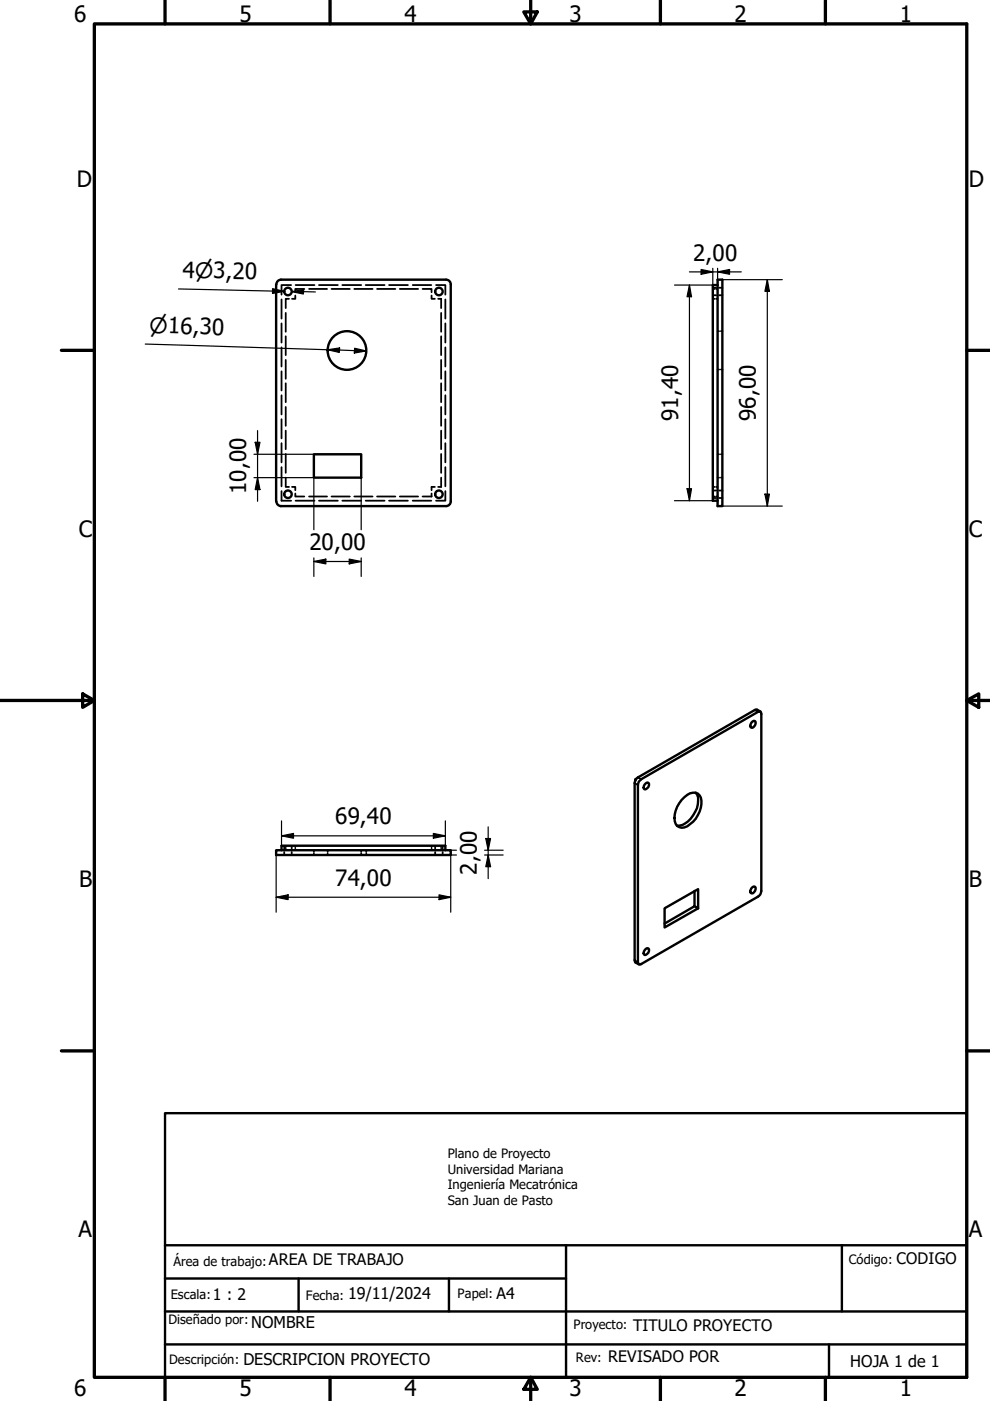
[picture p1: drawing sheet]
<svg xmlns="http://www.w3.org/2000/svg" width="210mm" height="297mm" viewBox="0 0 210 297" stroke-linecap="round" stroke-linejoin="round" font-family="sans-serif">
<!-- layer: Oculto (ISO) -->
<g fill="none" stroke="#000" stroke-width=".38">
<path d="M59.7 63.5v4M59.7 68.6v4M59.7 73.6v4.1M59.7 78.7v4.1M60.6 66.3v4M60.6 71.3v4M60.6 76.3v4M61.3 63.4h-.7v1.9M61.7 60.4h-2v2.1M62.6 62.7v.7h-.7M62.7 60.4h4M64.5 61.3h-1.9v.7"/>
<path d="M65.5 61.3h3.8M67.6 60.4h4M70.3 61.3h3.9M72.6 60.4h4M75.1 61.3h3.9M77.5 60.4h4M79.9 61.3h3.9M82.5 60.4h4M84.8 61.3h3.8M87.5 60.4h3.9M89.6 61.3h1.9v.7M91.5 62.7v.7h.7"/>
<path d="M92.5 60.4h1.9v2.1M92.9 63.4h.6v1.9M93.5 66.3v4M93.5 71.3v4M93.5 76.3v4M94.4 63.5v4M94.4 68.6v4M94.4 73.6v4.1M94.4 78.7v4.1M151.1 61.3h.4M151.1 63.4h.4M151.1 61h.7"/>
<path d="M151.1 62.6h.7M151.8 61.3h.3M151.8 63.4h.3M152.1 70.2h.4M152.1 78.3h.4M152.5 61h.7M152.5 62.6h.7M152.8 70.2h.4M152.8 78.3h.4M59.7 83.8v4.1M59.7 88.9v4M59.7 94v4"/>
<path d="M59.7 99v4.1M60.6 81.3v4M60.6 86.3v4M60.6 91.3v3.9M60.6 96.3v4M93.5 81.3v4M93.5 86.3v4M93.5 91.3v3.9M93.5 96.3v4M94.4 83.8v4.1M94.4 88.9v4M94.4 94v4"/>
<path d="M94.4 99v4.1M152.1 96.3h.4M152.8 96.3h.4M59.7 104.1v2.1h2M60.6 101.3v1.9h.7M61.9 103.2h.7v.7M62.6 104.6v.7h1.9M62.7 106.2h4M65.5 105.3h3.8M67.6 106.2h4M70.3 105.3h3.9M72.6 106.2h4"/>
<path d="M75.1 105.3h3.9M77.5 106.2h4M79.9 105.3h3.9M82.5 106.2h4M84.8 105.3h3.8M87.5 106.2h3.9M91.5 104.6v.7h-1.9M92.2 103.2h-.7v.7M93.5 101.3v1.9h-.6M94.4 104.1v2.1h-1.9M151.1 103.2h.4M151.1 105.3h.4"/>
<path d="M151.1 104h.7M151.1 105.6h.7M151.8 103.2h.3M151.8 105.3h.3M152.1 101.3h.4M152.5 104h.7M152.5 105.6h.7M152.8 101.3h.4M60.3 179.3v.6M60.6 179.3v.3M60.6 179.9v.4M61.8 179.3v.6"/>
<path d="M62.6 179.3v.3M62.6 179.9v.4M91.5 179.3v.3M91.5 179.9v.4M92.3 179.3v.6M93.5 179.3v.3M93.5 179.9v.4M93.9 179.3v.6M60.3 180.6v.7M61.8 180.6v.7M66.5 180.3v.3M66.5 181v.3"/>
<path d="M69.5 180.3v.3M69.5 181v.3M76.6 180.3v.3M76.6 181v.3M77.7 180.3v.3M77.7 181v.3M92.3 180.6v.7M93.9 180.6v.7"/>
</g>
<!-- layer: Visible (ISO) -->
<g fill="none" stroke="#000" stroke-width=".51">
<path d="M152.1 59.3h1.1v48h-1.1zM58.5 60.3v46M58.6 60.3a.99 .99 0 0 1 1-1h35a.98 .98 0 0 1 1 1M95.6 60.3v46M152.1 60.4h-1v45.8h1M66.5 96.3h10.1v5h-10.1zM58.6 106.3a.98 .98 0 0 0 1 1h35a.99 .99 0 0 0 1-1M159.3 153.2l.5-.4 .3 .1a.96 .96 0 0 1-.8 1.4l-.2-.4zM161.2 150.9l-.7-.4h-.5l-24.7 14.3a1.4 1.4 0 0 0-.7 1.2v37.6l.1 .5 .7 .4M134.7 165.3h.1M134.9 165.1l-.2 .2v.2M135.4 165.7l.6-.5 24.7-14.3h.5l.2 .5v37.5a1.4 1.4 0 0 1-.7 1.2l-24.7 14.3-.6 .1-.1-.5v-37.6z"/>
<path d="M136.7 166.3l.5-.4 .3 .1a.85 .85 0 0 1-.1 .9 .85 .85 0 0 1-.9 .3v-.6zM144.5 169.6a3.6 3.6 0 0 1 3-1.5 1.96 1.96 0 0 1 1.2 2.4 5.9 5.9 0 0 1-3.6 4.9 1.69 1.69 0 0 1-2.1-2 6.1 6.1 0 0 1 1.5-3.8zM147.5 168.1a3.9 3.9 0 0 1-.1 4 4.8 4.8 0 0 1-3.4 3h-.5M58.5 180.3h37.1v1h-37.1zM59.7 180.3v-1h34.7v1M147.3 188.9v3.2l-6.4 3.7M147.3 192.1l.7 .5-7.1 4v-4l7.1-4.1v4.1M159.3 188.3l.5-.4 .3 .1a.96 .96 0 0 1-.8 1.4l-.2-.4zM136.7 201.4l.5-.4 .3 .1a.85 .85 0 0 1-.1 .9 .85 .85 0 0 1-.9 .4v-.7z"/>
<circle cx="61.1" cy="61.8" r=".79"/>
<circle cx="73.6" cy="74.3" r="4.1"/>
<circle cx="93.1" cy="61.8" r=".79"/>
<circle cx="61.1" cy="104.8" r=".79"/>
<circle cx="93.1" cy="104.8" r=".79"/>
</g>
<!-- layer: Visible fina (ISO) -->
<path d="M160 150.5l.7 .4M134.6 166l.7 .4M135.3 164.8l.7 .4M134.6 203.6l.7 .4" fill="none" stroke="#000" stroke-width=".38"/>
<path d="M35 236h170v56h-170zM35 271.1h85M35 278.1h170M35 264h170M63.3 271.1v7M95.2 271.1v7M120 264v28M178.5 264v14.1M35 285h170M175.8 285v7" fill="none" stroke="#000" stroke-width=".51"/>
<!-- layer: Borde (ISO) -->
<g fill="none" stroke="#000" stroke-width=".7">
<path d="M20 5.1h185v286.9h-185zM35 0v5.1M70 0v5.1M111.1 2.5h2.8l-1.4 2.6zM112.5 0v5.1M140 0v5.1M175 0v5.1M13 74.3h7M205 74.3h5M0 148.5h20M17.5 147.1l2.5 1.4-2.5 1.5zM205 148.5l2.5-1.4v2.9z"/>
<path d="M205 148.5h5M13 222.8h7M205 222.8h5M35 292v5M70 292v5M112.5 292l1.4 2.6h-2.8zM112.5 292v5M140 292v5M175 292v5"/>
</g>
<!-- layer: Cota (ISO) -->
<g fill="none" stroke="#000" stroke-width=".25">
<path d="M146.2 57.6h11M148.7 57.1l2.4 .5-2.4 .6zM151.1 56.9v3.5h-8.1M152.1 57.6l2.6-.5v1.1zM152.1 56.9v4.1M153.2 59.3h12.7M162.7 59.3l.4 2.5h-.9zM162.7 59.3v48M30.8 72.9l46.9 1.5M37.8 61.3l22.5 .5-2.5-.1M57.8 61.2l2.5 .6-2.5 .4zM61.8 61.8l2.6-.4-.1 .9z"/>
<path d="M61.8 61.8l5.1 .1M69.5 74.2l2.5-.4-.1 .9zM75.2 73.8l2.5 .6-2.6 .5zM146.2 60.4l.4 2.5h-.9zM146.2 60.4v45.8M53.8 96.3h12.7M54.1 93.8h1l-.5 2.5zM54.6 91.3v15M53.8 101.3h12.7v11M54.6 101.3l.5 2.5h-1zM66.5 119l2.6-.5v1.1zM66.5 119h10.1"/>
<path d="M66.5 118.3v3.9M74 118.5l2.6 .5-2.6 .6zM76.6 101.3v11M76.6 118.3v3.9M143 106.2h8.1M145.7 103.6h.9l-.4 2.6zM153.2 107.3h12.7M162.2 104.8h.9l-.4 2.5zM59.7 177.2l2.5-.5v1zM59.7 177.2h34.7M59.7 174v5.3M91.9 176.7l2.5 .5-2.5 .5z"/>
<path d="M94.4 174v5.3M103 177.8h1l-.5 2.5zM103.5 175.3v11M58.5 190.2l2.6-.5v1zM58.5 190.2h37.1M58.5 181.3v12.1M93.1 189.7l2.5 .5-2.5 .5zM95.6 180.3h1.2M96.8 181.3h-1.2v12.1M102.7 181.3h4M102.7 180.3h4M103.5 181.3l.5 2.5h-1z"/>
</g>
<g fill="#000">
<path d="M148.7 57.1l2.4 .5-2.4 .6zM152.1 57.6l2.6-.5v1.1zM57.8 61.2l2.5 .6-2.5 .4zM61.8 61.8l2.6-.4-.1 .9zM69.5 74.2l2.5-.4-.1 .9zM75.2 73.8l2.5 .6-2.6 .5zM146.2 60.4l.4 2.5h-.9zM162.7 59.3l.4 2.5h-.9zM54.1 93.8h1l-.5 2.5zM54.6 101.3l.5 2.5h-1zM66.5 119l2.6-.5v1.1zM74 118.5l2.6 .5-2.6 .6z"/>
<path d="M145.7 103.6h.9l-.4 2.6zM162.2 104.8h.9l-.4 2.5zM59.7 177.2l2.5-.5v1zM91.9 176.7l2.5 .5-2.5 .5zM103 177.8h1l-.5 2.5zM58.5 190.2l2.6-.5v1zM93.1 189.7l2.5 .5-2.5 .5zM103.5 181.3l.5 2.5h-1z"/>
</g>
<g font-size="4.8">
<text x="15.7" y="4.6">6</text>
<text x="50.8" y="4.6">5</text>
<text x="85.8" y="4.6">4</text>
<text x="120.8" y="4.6">3</text>
<text x="155.8" y="4.6">2</text>
<text x="190.8" y="4.6">1</text>
<text x="16.3" y="39.5">D</text>
<text x="205.4" y="39.5">D</text>
<text x="38.7" y="58.9" transform="rotate(1 38.7 58.9)">4⌀3,20</text>
<text x="147" y="55.3">2,00</text>
<text x="143.8" y="89.3" transform="rotate(-90 143.8 89.3)">91,40</text>
<text x="160.3" y="89.3" transform="rotate(-90 160.3 89.3)">96,00</text>
<text x="52.2" y="104.8" transform="rotate(-90 52.2 104.8)">10,00</text>
<text x="16.7" y="113.8">C</text>
<text x="205.4" y="113.8">C</text>
<text x="65.6" y="116.6">20,00</text>
<text x="71.1" y="174.8">69,40</text>
<text x="101.1" y="185.5" transform="rotate(-90 101.1 185.5)">2,00</text>
<text x="16.8" y="188">B</text>
<text x="71.1" y="187.8">74,00</text>
<text x="205.4" y="188">B</text>
<text x="16.6" y="262.3">A</text>
<text x="205.4" y="262.3">A</text>
<text x="15.7" y="296">6</text>
<text x="50.8" y="296">5</text>
<text x="85.8" y="296">4</text>
<text x="120.8" y="296">3</text>
<text x="155.8" y="296">2</text>
<text x="190.8" y="296">1</text>
</g>
<text font-size="4.6" x="31.6" y="70.5" transform="rotate(2 31.6 70.5)">⌀16,30</text>
<g font-size="3.4">
<text x="57" y="268.2">AREA DE TRABAJO</text>
<text x="190.1" y="267.9">CODIGO</text>
<text x="45.1" y="275.6">1 : 2</text>
<text x="73.8" y="275.4">19/11/2024</text>
<text x="105.3" y="275.4">A4</text>
<text x="53.3" y="281.5">NOMBRE</text>
<text x="134.2" y="282.2">TITULO PROYECTO</text>
<text x="51.6" y="289.4">DESCRIPCION PROYECTO</text>
<text x="129" y="288.8">REVISADO POR</text>
<text x="180.3" y="289.8">HOJA 1 de 1</text>
</g>
<g font-size="2.7">
<text x="94.9" y="245.6">Plano de Proyecto</text>
<text x="94.9" y="248.9">Universidad Mariana</text>
<text x="94.9" y="252.1">Ingeniería Mecatrónica</text>
<text x="94.9" y="255.4">San Juan de Pasto</text>
<text x="36.8" y="268.3">Área de trabajo:</text>
<text x="180" y="268.1">Código:</text>
<text x="36.2" y="275.5">Escala:</text>
<text x="64.8" y="275.6">Fecha:</text>
<text x="97" y="275.3">Papel:</text>
<text x="35.8" y="280.7">Diseñado por:</text>
<text x="121.6" y="281.9">Proyecto:</text>
<text x="35.9" y="289.3">Descripción:</text>
<text x="122.1" y="288.8">Rev:</text>
</g>
</svg>
